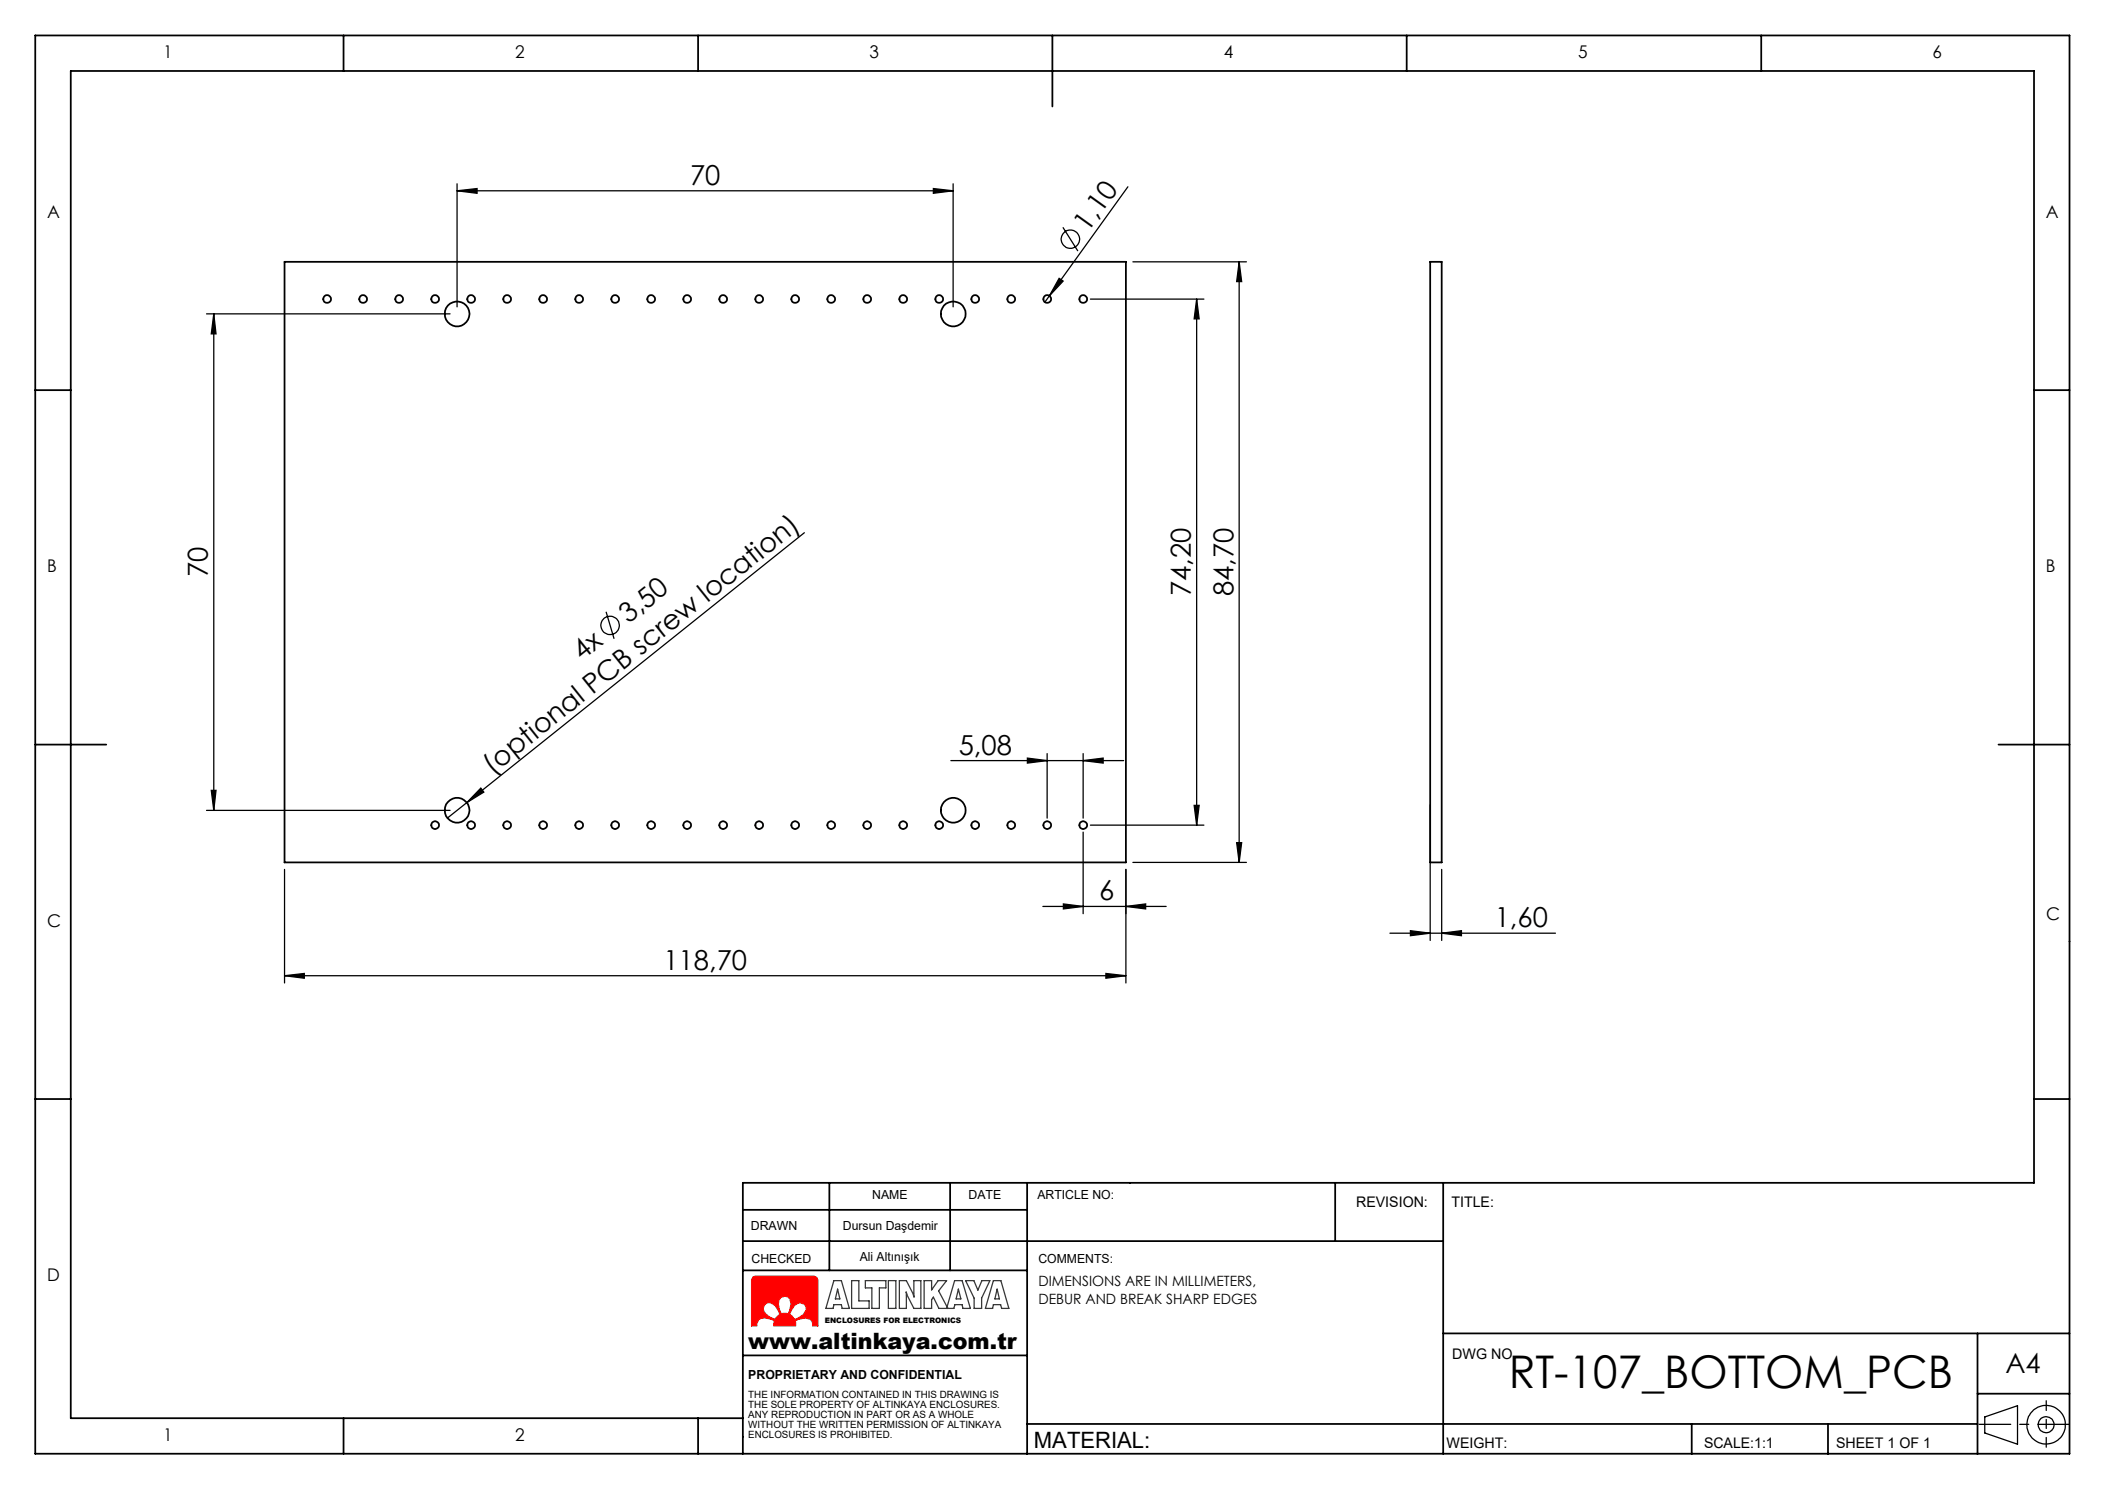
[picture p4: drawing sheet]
<svg xmlns="http://www.w3.org/2000/svg" width="297mm" height="210mm" viewBox="0 0 297 210" stroke-linecap="round" stroke-linejoin="round" font-family="sans-serif">
<g fill="none" stroke="#000" stroke-width=".18">
<path d="M280 199.8l4.7-1.5v5.4l-4.7-1.6z"/>
<circle cx="288.7" cy="200.9" r="1.13"/>
<circle cx="288.7" cy="200.9" r="2.71"/>
</g>
<path d="M106.3 180.1l.3-.1h8.2l.5 .2 .1 .3v6.5h-.7a.85 .85 0 0 0-.4-1l-.7-.1-1 .2-.4 .2 .1 .7h-3.1l.1-.7a2.26 2.26 0 0 0-2.3-.1l-.2 .6v.2h-.8v-6.5zM107.9 184l.4-.3a1.79 1.79 0 0 1 1.7 1.7l-.6 .7a2.32 2.32 0 0 1-1.7-1.6zM110.1 183l.6-.2 .4 .1 .3 .3 .2 .7-.2 1-.2 .4-.3-.1-.7 .1a2.57 2.57 0 0 1-.3-1.9zM112.1 184.1l.4-.3 .4-.1 .6 .3 .2 .3 .1 .4-.5 .7-.8 .5-.4 .2-.3-.5-.4-.2z" fill="none" stroke="#e13800" stroke-width=".18"/>
<path d="M279.3 200.9h12.7" fill="none" stroke="#000" stroke-width=".18" stroke-dasharray="15.2 1.3 1.3 1.3" stroke-dashoffset="10.8"/>
<path d="M288.7 197.6v6.5" fill="none" stroke="#000" stroke-width=".18" stroke-dasharray="15.2 1.3 1.3 1.3" stroke-dashoffset="13.9"/>
<g fill="none" stroke="#000" stroke-width=".25">
<path d="M5 5h287v200h-287zM48.5 5v5M98.5 5v5M148.5 5v10M198.5 5v5M248.5 5v5M5 55h5M287 55h5M5 105h10M282 105h10M5 155h5M287 155h5"/>
<path d="M104.8 170.6h40.1M104.8 175h98.8M104.8 179.2h40.1M117 166.8v12.4M134.1 166.8v12.4M144.9 166.8v38.3M188.4 166.8v8.2M203.6 166.8v38.2M104.8 191.2h40.1M203.6 188.1h88.4M279 196.6h13M279 188.1v17"/>
<path d="M48.5 200v5M98.5 200v5M104.8 200h-94.8v-190h277v156.8h-182.2v38.2M144.9 200.8h134.1M238.7 200.8v4.3M257.9 200.8v4.3"/>
</g>
<path d="M112 184.2a1 1 0 0 1 1.7 0 1.54 1.54 0 0 1-1.2 1.7 .4 .4 0 0 1-.4 .1 .4 .4 0 0 1-.3-.3v-.1a.43 .43 0 0 1-.4-.3 .43 .43 0 0 1 .2-.5zM107.8 184a1.01 1.01 0 0 1 1.7 .3l.4 .6a.43 .43 0 0 1-.2 .7l-.1 .1a.43 .43 0 0 1-.3 .3 .43 .43 0 0 1-.4-.1 1.47 1.47 0 0 1-1.2-1.7zM106.3 180.1l-.3 .3v6.6h.8v-.1a.93 .93 0 0 1 1.1-1l1 .2a.33 .33 0 0 1 .3 .1 .33 .33 0 0 1 0 .4v.4h3.1v-.3a.38 .38 0 0 1 .1-.5l.5-.2a1.21 1.21 0 0 1 1.8 .6v.4h.7v-6.6l-.2-.3-.2-.1h-8.6zM110.1 183a.91 .91 0 0 1 1.1-.1 .91 .91 0 0 1 .4 1l-.2 .9a.41 .41 0 0 1-.4 .5l-.4-.1a.36 .36 0 0 1-.4 .1 .36 .36 0 0 1-.2-.4v-.1a1.68 1.68 0 0 1 .1-1.8z" fill-rule="evenodd" fill="#f00"/>
<g fill="none" stroke="#000" stroke-width=".18">
<path d="M64.5 26.9l2.8-.3v.7zM64.5 25.9v17.4M64.5 26.9h70M131.7 26.6l2.8 .3-2.8 .4zM134.5 25.9v17.4M149.4 39.3l.6 .3-1.9 2.1zM150 32.1l2.1 3.3M159.1 26.3l-11.7 16.3M159.8 36.9h16.1M174.8 36.9l.4 2.8h-.7zM174.8 36.9v84.7M29.1 44.3h34.4"/>
<path d="M30.2 44.3v70M30.2 44.3l.3 2.8h-.7zM153.8 42.2h16.1M168.8 42.2v74.2M168.8 42.2l.4 2.8h-.7zM113.5 75.1l-47.6 38.1M85.5 86.3l1.1 3.8M29.1 114.3h34.4M29.8 111.5h.7l-.3 2.8zM65.9 113.2l-2.8 2.2M67.8 111.2l.5 .5-2.4 1.5zM134.2 107.3h24.3"/>
<path d="M145 106.9l2.7 .4-2.7 .3zM147.7 106.3v9.1M152.8 117.4v11.5M152.8 107.3l2.8-.4v.7zM152.8 106.3v9.1M153.8 116.4h16.1M168.5 113.6h.7l-.4 2.8zM174.5 118.8h.7l-.4 2.8zM201.8 113.5v19.1M40.1 137.6l2.8-.3v.7zM40.1 122.6v16M40.1 137.6h118.8"/>
<path d="M147.1 127.8h17.4M150 127.5l2.8 .3-2.8 .4zM156 137.3l2.9 .3-2.9 .4zM158.9 127.8l2.7-.3v.7zM158.9 122.6v16M159.8 121.6h16.1M196.1 131.6h23.4M199 131.3l2.8 .3-2.8 .4zM203.4 131.6l2.8-.3v.7zM203.4 122.6v10"/>
<circle cx="151" cy="33.7" r="1.28"/>
<circle cx="86.1" cy="88.2" r="1.3"/>
</g>
<path d="M117.7 180.6h1l1.1 3.9h-1l-.1-.5h-1l-.2 .5h-1zM118.2 181.8l.3 1.4h-.6zM120.2 180.6h1v2.9h1.4v1h-2.4zM122.1 180.6h2.9v1h-.9v2.9h-1.1v-2.9h-.9zM125.3 180.6h1.1v3.9h-1.1zM126.9 180.6h1l.9 1.8 .2 .6-.1-2.4h1v3.9h-1l-.9-1.8-.2-.5 .1 2.3h-1zM133.6 184.5l1.1-3.9h1l1.2 3.9h-1l-.2-.5h-1l-.1 .5h-2.1l-.8-1.6-.3 .4v1.2h-1v-3.9h1v1.3l1-1.3h1.2l-1.2 1.5 1.3 2.4M135.2 181.8l.4 1.4h-.7zM136.2 180.6h1.2l.6 1.4 .5-1.4h1.2l-1.2 2.5v1.4h-1.1v-1.4zM140.2 180.6h1l1.1 3.9h-1l-.1-.5h-1l-.1 .5h-1.1zM140.7 181.8l.3 1.4h-.6z" fill="none" stroke="#373737" stroke-width=".18"/>
<g fill="#000">
<path d="M149.4 39.3l.6 .3-1.9 2.1zM67.8 111.2l.5 .5-2.4 1.5z"/>
<path d="M64.5 26.9l2.8-.3v.7zM131.7 26.6l2.8 .3-2.8 .4zM40.1 137.6l2.8-.3v.7zM156 137.3l2.9 .3-2.9 .4z"/>
<path d="M30.2 44.3l.3 2.8h-.7zM29.8 111.5h.7l-.3 2.8z"/>
<path d="M152.8 107.3l2.8-.4v.7zM145 106.9l2.7 .4-2.7 .3z"/>
<path d="M168.5 113.6h.7l-.4 2.8zM168.8 42.2l.4 2.8h-.7z"/>
<path d="M158.9 127.8l2.7-.3v.7zM150 127.5l2.8 .3-2.8 .4z"/>
<path d="M174.5 118.8h.7l-.4 2.8zM174.8 36.9l.4 2.8h-.7z"/>
<path d="M203.4 131.6l2.8-.3v.7zM199 131.3l2.8 .3-2.8 .4z"/>
</g>
<g fill="none" stroke="#000" stroke-width=".25">
<path d="M40.1 36.9h118.8v84.7h-118.8zM201.8 36.9h1.6v84.7h-1.6z"/>
<circle cx="46.2" cy="42.2" r=".54"/>
<circle cx="51.2" cy="42.2" r=".54"/>
<circle cx="56.3" cy="42.2" r=".54"/>
<circle cx="61.4" cy="42.2" r=".54"/>
<circle cx="64.5" cy="44.3" r="1.75"/>
<circle cx="66.5" cy="42.2" r=".54"/>
<circle cx="71.6" cy="42.2" r=".54"/>
<circle cx="76.6" cy="42.2" r=".54"/>
<circle cx="81.7" cy="42.2" r=".54"/>
<circle cx="86.8" cy="42.2" r=".54"/>
<circle cx="91.9" cy="42.2" r=".54"/>
<circle cx="97" cy="42.2" r=".54"/>
<circle cx="102" cy="42.2" r=".54"/>
<circle cx="107.1" cy="42.2" r=".54"/>
<circle cx="112.2" cy="42.2" r=".54"/>
<circle cx="117.3" cy="42.2" r=".54"/>
<circle cx="122.4" cy="42.2" r=".54"/>
<circle cx="127.4" cy="42.2" r=".54"/>
<circle cx="132.5" cy="42.2" r=".54"/>
<circle cx="134.5" cy="44.3" r="1.76"/>
<circle cx="137.6" cy="42.2" r=".54"/>
<circle cx="142.7" cy="42.2" r=".54"/>
<circle cx="147.8" cy="42.2" r=".54"/>
<circle cx="152.8" cy="42.2" r=".54"/>
<circle cx="61.4" cy="116.4" r=".54"/>
<circle cx="64.5" cy="114.3" r="1.74"/>
<circle cx="66.5" cy="116.4" r=".54"/>
<circle cx="71.6" cy="116.4" r=".54"/>
<circle cx="76.6" cy="116.4" r=".54"/>
<circle cx="81.7" cy="116.4" r=".54"/>
<circle cx="86.8" cy="116.4" r=".54"/>
<circle cx="91.9" cy="116.4" r=".54"/>
<circle cx="97" cy="116.4" r=".54"/>
<circle cx="102" cy="116.4" r=".54"/>
<circle cx="107.1" cy="116.4" r=".54"/>
<circle cx="112.2" cy="116.4" r=".54"/>
<circle cx="117.3" cy="116.4" r=".54"/>
<circle cx="122.4" cy="116.4" r=".54"/>
<circle cx="127.4" cy="116.4" r=".54"/>
<circle cx="132.5" cy="116.4" r=".54"/>
<circle cx="134.5" cy="114.3" r="1.75"/>
<circle cx="137.6" cy="116.4" r=".54"/>
<circle cx="142.7" cy="116.4" r=".54"/>
<circle cx="147.8" cy="116.4" r=".54"/>
<circle cx="152.8" cy="116.4" r=".54"/>
</g>
<text font-size="6.3" x="212.9" y="195.8">RT-107_BOTTOM_PCB</text>
<g font-size="3.9">
<text x="97.4" y="26.1">70</text>
<text x="153.5" y="32.8" transform="rotate(-54 153.5 32.8)">1,10</text>
<text x="29.3" y="81.4" transform="rotate(-90 29.3 81.4)">70</text>
<text x="88.7" y="88" transform="rotate(-39 88.7 88)">3,50</text>
<text x="168" y="84.1" transform="rotate(-90 168 84.1)">74,20</text>
<text x="174" y="84.1" transform="rotate(-90 174 84.1)">84,70</text>
<text x="82.1" y="93.2" transform="rotate(-39 82.1 93.2)">4x</text>
<text x="135.3" y="106.4">5,08</text>
<text x="69.4" y="109.3" transform="rotate(-39 69.4 109.3)">(optional PCB screw location)</text>
<text x="155.1" y="127">6</text>
<text x="210.9" y="130.8">1,60</text>
<text x="93.6" y="136.8">118,70</text>
<text x="282.9" y="193.7">A4</text>
</g>
<g font-size="3.2">
<text x="105.6" y="190.2">www.altinkaya.com.tr</text>
<text x="145.9" y="204.2">MATERIAL:</text>
</g>
<g font-size="2.5">
<text x="23.1" y="8.2">1</text>
<text x="72.7" y="8.2">2</text>
<text x="122.7" y="8.2">3</text>
<text x="172.7" y="8.2">4</text>
<text x="222.7" y="8.2">5</text>
<text x="272.7" y="8.2">6</text>
<text x="6.7" y="30.7">A</text>
<text x="288.7" y="30.7">A</text>
<text x="6.7" y="80.7">B</text>
<text x="288.7" y="80.7">B</text>
<text x="6.7" y="130.7">C</text>
<text x="288.7" y="129.7">C</text>
<text x="6.7" y="180.7">D</text>
<text x="23.1" y="203.2">1</text>
<text x="72.7" y="203.2">2</text>
</g>
<g font-size="2.1">
<text x="191.3" y="170.2">REVISION:</text>
<text x="204.8" y="170.2">TITLE:</text>
<text x="204.9" y="191.7">DWG NO.</text>
<text x="204.1" y="204.2">WEIGHT:</text>
<text x="240.4" y="204.2">SCALE:1:1</text>
<text x="259.1" y="204.2">SHEET 1 OF 1</text>
</g>
<g font-size="2">
<text x="146.5" y="181.4">DIMENSIONS ARE IN MILLIMETERS,</text>
<text x="146.5" y="183.9">DEBUR AND BREAK SHARP EDGES</text>
</g>
<g font-size="1.8">
<text x="105.9" y="173.5">DRAWN</text>
<text x="118.9" y="173.5">Dursun Daşdemir</text>
<text x="123.1" y="169.2">NAME</text>
<text x="136.6" y="169.2">DATE</text>
<text x="146.4" y="169.2">ARTICLE NO:</text>
<text x="106" y="178.1">CHECKED</text>
<text x="121.3" y="177.8">Ali Altınışık</text>
<text x="146.5" y="178.1">COMMENTS:</text>
<text x="105.6" y="194.5">PROPRIETARY AND CONFIDENTIAL</text>
</g>
<g font-size="1.4">
<text x="105.6" y="197.1">THE INFORMATION CONTAINED IN THIS DRAWING IS</text>
<text x="105.6" y="198.5">THE SOLE PROPERTY OF ALTINKAYA ENCLOSURES.</text>
<text x="105.6" y="199.9">ANY REPRODUCTION IN PART OR AS A WHOLE</text>
<text x="105.6" y="201.4">WITHOUT THE WRITTEN PERMISSION OF ALTINKAYA</text>
<text x="105.6" y="202.8">ENCLOSURES IS PROHIBITED.</text>
</g>
<text font-size="1.1" x="116.4" y="186.5">ENCLOSURES FOR ELECTRONICS</text>
</svg>
